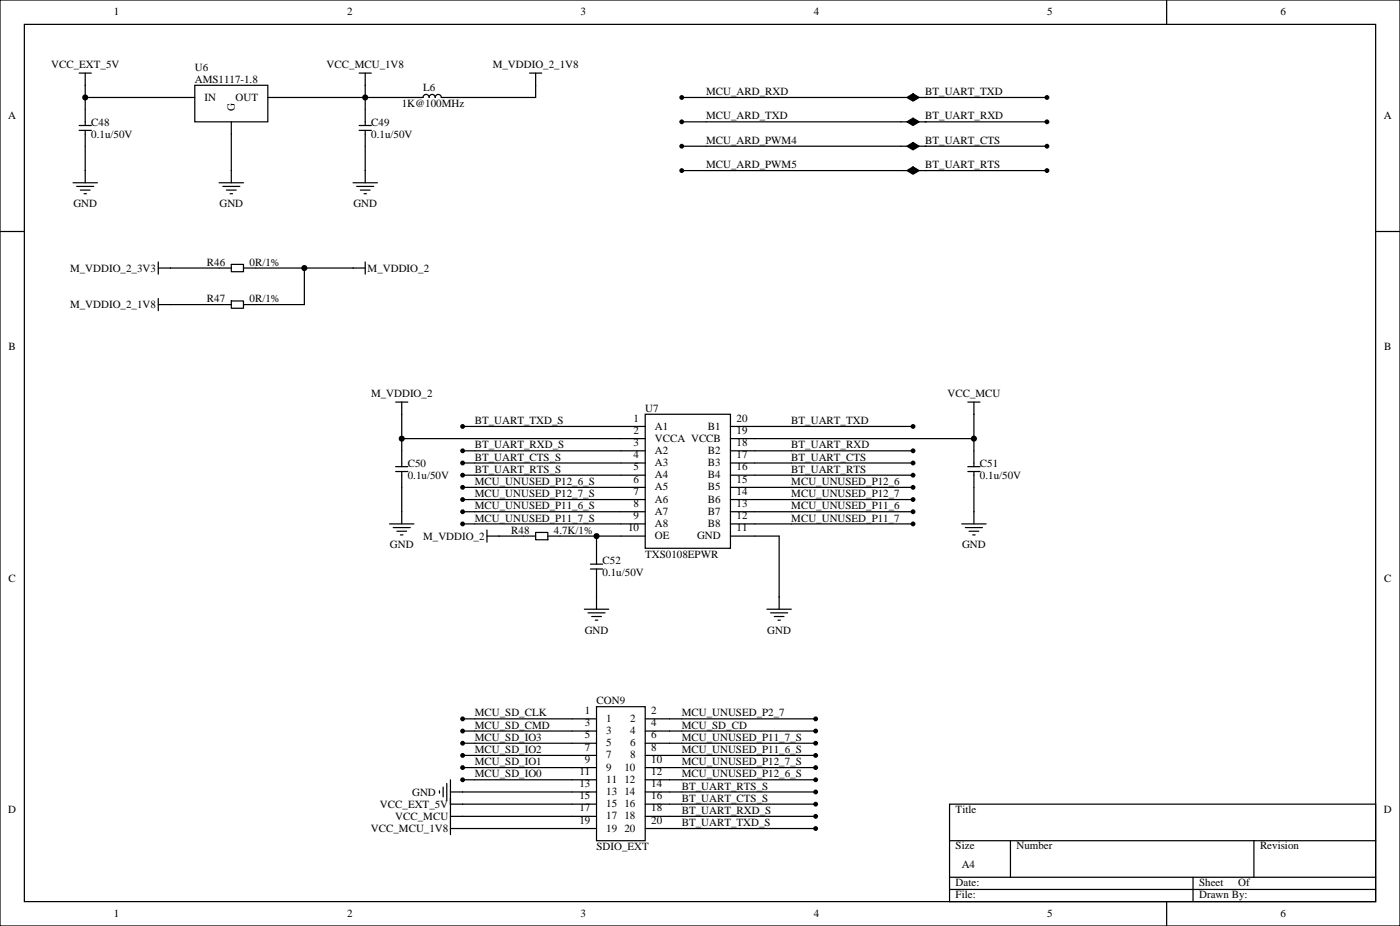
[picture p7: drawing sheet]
<svg xmlns="http://www.w3.org/2000/svg" width="406mm" height="268mm" viewBox="0 0 406 268" stroke-linecap="round" stroke-linejoin="round" font-family="sans-serif">
<g fill="#000">
<circle cx="24.7" cy="28.2" r=".88"/>
<circle cx="105.8" cy="28.2" r=".88"/>
<circle cx="197.6" cy="28.2" r=".71"/>
<circle cx="197.6" cy="35.3" r=".71"/>
<circle cx="268.1" cy="28.2" r=".18"/>
<circle cx="268.1" cy="35.3" r=".18"/>
<circle cx="303.4" cy="28.2" r=".71"/>
<circle cx="303.4" cy="35.3" r=".71"/>
<circle cx="197.6" cy="49.4" r=".71"/>
<circle cx="197.6" cy="42.3" r=".71"/>
<circle cx="268.1" cy="42.3" r=".18"/>
<circle cx="268.1" cy="49.4" r=".18"/>
<circle cx="303.4" cy="42.3" r=".71"/>
<circle cx="303.4" cy="49.4" r=".71"/>
<circle cx="88.2" cy="77.6" r=".88"/>
<circle cx="116.4" cy="127" r=".88"/>
<circle cx="134.1" cy="134.1" r=".71"/>
<circle cx="134.1" cy="137.6" r=".71"/>
<circle cx="134.1" cy="130.5" r=".71"/>
<circle cx="134.1" cy="123.5" r=".71"/>
<circle cx="264.6" cy="130.5" r=".71"/>
<circle cx="264.6" cy="123.5" r=".71"/>
<circle cx="264.6" cy="137.6" r=".71"/>
<circle cx="264.6" cy="134.1" r=".71"/>
<circle cx="282.2" cy="127" r=".88"/>
<circle cx="134.1" cy="141.1" r=".71"/>
<circle cx="134.1" cy="151.7" r=".71"/>
<circle cx="134.1" cy="148.2" r=".71"/>
<circle cx="134.1" cy="144.6" r=".71"/>
<circle cx="172.9" cy="155.2" r=".88"/>
<circle cx="264.6" cy="151.7" r=".71"/>
<circle cx="264.6" cy="144.6" r=".71"/>
<circle cx="264.6" cy="148.2" r=".71"/>
<circle cx="264.6" cy="141.1" r=".71"/>
<circle cx="134.1" cy="211.7" r=".71"/>
<circle cx="134.1" cy="218.7" r=".71"/>
<circle cx="134.1" cy="208.1" r=".71"/>
<circle cx="134.1" cy="215.2" r=".71"/>
<circle cx="236.4" cy="211.7" r=".71"/>
<circle cx="236.4" cy="215.2" r=".71"/>
<circle cx="236.4" cy="218.7" r=".71"/>
<circle cx="236.4" cy="208.1" r=".71"/>
<circle cx="134.1" cy="222.2" r=".71"/>
<circle cx="134.1" cy="225.8" r=".71"/>
<circle cx="236.4" cy="222.2" r=".71"/>
<circle cx="236.4" cy="232.8" r=".71"/>
<circle cx="236.4" cy="225.8" r=".71"/>
<circle cx="236.4" cy="236.4" r=".71"/>
<circle cx="236.4" cy="239.9" r=".71"/>
<circle cx="236.4" cy="229.3" r=".71"/>
</g>
<g fill="none" stroke="#000" stroke-width=".35">
<path d="M0 0h405.7v268.1h-405.7zM7.1 7.1h391.5v254h-391.5zM338.1 0v7.1M22.9 36.3h3.6M22.9 37.7h3.6M22.9 21.2h3.6M24.7 21.2v15.1M24.7 37.7v15.2M24.7 24.7h.1M24.7 28.2h31.7M56.4 24.7h21.2v10.6h-21.2zM67 35.3v17.6"/>
<path d="M104.1 36.3h3.5M104.1 37.7h3.5M104.1 21.2h3.5M105.8 24.7h.1M105.8 21.2v15.1M105.8 37.7v15.2M153.5 21.2h3.5M155.2 21.2v7h-27.3a.88 .88 0 0 0-.9-.9 .88 .88 0 0 0-.9 .9 .88 .88 0 0 0-.9-.9 .88 .88 0 0 0-.8 .9 .88 .88 0 0 0-.9-.9 .88 .88 0 0 0-.9 .9h-45M155.2 24.7h.1M197.6 28.2h65.2M197.6 35.3h65.2M266.3 28.2h37.1"/>
<path d="M266.3 35.3h37.1M21.2 52.9h7M22.2 54h5M23.3 55h2.8M24.3 56.1h.7M24.7 49.4h.1M63.5 52.9h7.1M64.6 54h4.9M65.6 55h2.8M66.7 56.1h.7M67 49.4h.1M102.3 52.9h7.1"/>
<path d="M103.4 54h4.9M104.4 55h2.8M105.5 56.1h.7M105.8 49.4h.1M197.6 49.4h65.2M197.6 42.3h65.2M266.3 49.4h37.1M266.3 42.3h37.1M0 67h7.1M45.9 75.8v3.6M45.9 77.6h21.1M49.4 77.6h.1"/>
<path d="M67 76.6h3.6v2.1h-3.6zM70.6 77.6h35.2M88.2 77.6v10.6h-17.6M102.3 77.6h.1M105.8 75.8v3.6M398.6 67h7.1M45.9 88.2h21.1M45.9 86.4v3.6M49.4 88.2h.1M67 87.1h3.6v2.2h-3.6zM114.7 116.4h3.5M116.4 119.9h.1"/>
<path d="M116.4 116.4v18.7M187 119.9h24.7v38.9h-24.7zM280.5 116.4h3.5M282.2 116.4v18.7M282.2 119.9h.1M114.7 135.1h3.5M114.7 136.5h3.5M116.4 127h70.6M116.4 136.5v15.2M134.1 123.5h52.9M134.1 130.5h52.9M134.1 134.1h52.9"/>
<path d="M134.1 137.6h52.9M211.7 123.5h52.9M211.7 127h70.5M211.7 130.5h52.9M211.7 134.1h52.9M211.7 137.6h52.9M280.5 135.1h3.5M280.5 136.5h3.5M282.2 136.5v15.2M112.9 151.7h7M113.9 152.8h5M115 153.8h2.8"/>
<path d="M116.1 154.9h.7M116.4 148.2h.1M134.1 141.1h52.9M134.1 144.6h52.9M134.1 148.2h52.9M134.1 151.7h52.9M141.1 155.2h14.1M141.1 153.5v3.5M144.6 155.2h.1M155.2 154.2h3.5v2.1h-3.5zM158.7 155.2h28.3M172.9 155.2v8.1"/>
<path d="M211.7 141.1h52.9M211.7 144.6h52.9M211.7 148.2h52.9M211.7 151.7h52.9M211.7 155.2h14.1v21.2M278.7 151.7h7.1M279.8 152.8h4.9M280.8 153.8h2.8M281.9 154.9h.7M282.2 148.2h.1M169.3 176.4h7.1M170.4 177.4h4.9"/>
<path d="M171.1 163.3h3.5M171.1 164.7h3.5M171.4 178.5h2.9M172.5 179.6h.7M172.9 172.9h.1M172.9 164.7v11.7M222.2 176.4h7.1M223.3 177.4h4.9M224.4 178.5h2.8M225.4 179.6h.7M225.8 172.9h.1M134.1 208.1h38.8"/>
<path d="M134.1 211.7h38.8M134.1 215.2h38.8M134.1 218.7h38.8M172.9 204.6h14.1v38.8h-14.1zM187 208.1h49.4M187 211.7h49.4M187 215.2h49.4M187 218.7h49.4M127.4 229v.7M128.4 227.9v2.8M129.5 226.8v5M130.5 229.3h42.4"/>
<path d="M130.5 232.8h42.4M130.5 236.4h42.4M130.5 239.9h42.4M130.5 225.8v15.9M134.1 222.2h38.8M134.1 225.8h38.8M134.1 229.3h.1M134.1 232.8h.1M134.1 236.4h.1M134.1 239.9h.1M187 222.2h49.4M187 225.8h49.4"/>
<path d="M187 229.3h49.4M187 232.8h49.4M187 236.4h49.4M187 239.9h49.4M275.2 232.8h123.4v28.3h-123.4zM275.2 257.5h123.4M275.2 254h123.4M275.2 243.4h123.4M292.8 243.4v10.6M345.7 254v7.1M363.4 243.4v10.6M338.1 261.1v7"/>
</g>
<path d="M262.8 28.2l1.8-1 1.7 1-1.7 1.1zM262.8 35.3l1.8-1.1 1.7 1.1-1.7 1zM262.8 42.3l1.8-1 1.7 1-1.7 1.1zM262.8 49.4l1.8-1.1 1.7 1.1-1.7 1z" fill="#000" stroke="#000" stroke-width=".35"/>
<g font-size="3.2">
<text x="33" y="4.4">1</text>
<text x="100.6" y="4.4">2</text>
<text x="168.2" y="4.4">3</text>
<text x="235.9" y="4.4">4</text>
<text x="303.5" y="4.4">5</text>
<text x="371.1" y="4.4">6</text>
<text x="14.8" y="19.8">VCC_EXT_5V</text>
<text x="56.4" y="20.5">U6</text>
<text x="56.4" y="24">AMS1117-1.8</text>
<text x="94.7" y="19.8">VCC_MCU_1V8</text>
<text x="142.8" y="19.8">M_VDDIO_2_1V8</text>
<text x="59.3" y="29.1">IN</text>
<text x="68.3" y="29.1">OUT</text>
<text x="122.6" y="26.5">L6</text>
<text x="204.6" y="27.5">MCU_ARD_RXD</text>
<text x="268.1" y="27.5">BT_UART_TXD</text>
<text x="2.4" y="34.4">A</text>
<text x="68.1" y="32.3" transform="rotate(-90 68.1 32.3)">G</text>
<text x="116.4" y="31.1">1K@100MHz</text>
<text x="204.6" y="34.6">MCU_ARD_TXD</text>
<text x="268.1" y="34.6">BT_UART_RXD</text>
<text x="401" y="34.4">A</text>
<text x="26.5" y="36.3">C48</text>
<text x="26.5" y="39.9">0.1u/50V</text>
<text x="107.6" y="36.3">C49</text>
<text x="107.6" y="39.9">0.1u/50V</text>
<text x="204.6" y="41.6">MCU_ARD_PWM4</text>
<text x="268.1" y="41.6">BT_UART_CTS</text>
<text x="204.6" y="48.7">MCU_ARD_PWM5</text>
<text x="268.1" y="48.7">BT_UART_RTS</text>
<text x="21.3" y="60">GND</text>
<text x="63.6" y="60">GND</text>
<text x="102.4" y="60">GND</text>
<text x="60" y="76.9">R46</text>
<text x="72.3" y="76.9">0R/1%</text>
<text x="20.3" y="78.7">M_VDDIO_2_3V3</text>
<text x="106.5" y="78.7">M_VDDIO_2</text>
<text x="20.3" y="89.3">M_VDDIO_2_1V8</text>
<text x="60" y="87.5">R47</text>
<text x="72.3" y="87.5">0R/1%</text>
<text x="2.5" y="101.4">B</text>
<text x="401.1" y="101.4">B</text>
<text x="107.5" y="115">M_VDDIO_2</text>
<text x="187" y="119.2">U7</text>
<text x="274.6" y="115">VCC_MCU</text>
<text x="137.6" y="122.8">BT_UART_TXD_S</text>
<text x="183.6" y="122.1">1</text>
<text x="183.6" y="125.6">2</text>
<text x="189.8" y="124.4">A1</text>
<text x="205.2" y="124.4">B1</text>
<text x="213.4" y="125.6">19</text>
<text x="213.4" y="122.1">20</text>
<text x="229.3" y="122.8">BT_UART_TXD</text>
<text x="137.6" y="129.8">BT_UART_RXD_S</text>
<text x="183.6" y="129.1">3</text>
<text x="189.8" y="127.9">VCCA VCCB</text>
<text x="189.8" y="131.4">A2</text>
<text x="205.2" y="131.4">B2</text>
<text x="213.4" y="129.1">18</text>
<text x="229.3" y="129.8">BT_UART_RXD</text>
<text x="118.2" y="135.1">C50</text>
<text x="137.6" y="133.4">BT_UART_CTS_S</text>
<text x="137.6" y="136.9">BT_UART_RTS_S</text>
<text x="183.6" y="132.7">4</text>
<text x="183.6" y="136.2">5</text>
<text x="189.8" y="134.9">A3</text>
<text x="205.2" y="134.9">B3</text>
<text x="213.4" y="136.2">16</text>
<text x="213.4" y="132.7">17</text>
<text x="229.3" y="133.4">BT_UART_CTS</text>
<text x="229.3" y="136.9">BT_UART_RTS</text>
<text x="284" y="135.1">C51</text>
<text x="118.2" y="138.6">0.1u/50V</text>
<text x="137.6" y="140.4">MCU_UNUSED_P12_6_S</text>
<text x="137.6" y="143.9">MCU_UNUSED_P12_7_S</text>
<text x="183.6" y="139.7">6</text>
<text x="183.6" y="143.2">7</text>
<text x="189.8" y="138.5">A4</text>
<text x="189.8" y="142">A5</text>
<text x="205.2" y="142">B5</text>
<text x="205.2" y="138.5">B4</text>
<text x="213.4" y="143.2">14</text>
<text x="213.4" y="139.7">15</text>
<text x="229.3" y="140.4">MCU_UNUSED_P12_6</text>
<text x="229.3" y="143.9">MCU_UNUSED_P12_7</text>
<text x="284" y="138.6">0.1u/50V</text>
<text x="137.6" y="147.5">MCU_UNUSED_P11_6_S</text>
<text x="183.6" y="146.8">8</text>
<text x="189.8" y="145.5">A6</text>
<text x="189.8" y="149.1">A7</text>
<text x="205.2" y="149.1">B7</text>
<text x="205.2" y="145.5">B6</text>
<text x="213.4" y="146.8">13</text>
<text x="229.3" y="147.5">MCU_UNUSED_P11_6</text>
<text x="137.6" y="151">MCU_UNUSED_P11_7_S</text>
<text x="148.2" y="154.5">R48</text>
<text x="160.5" y="154.5">4.7K/1%</text>
<text x="182" y="153.8">10</text>
<text x="183.6" y="150.3">9</text>
<text x="189.8" y="152.6">A8</text>
<text x="205.2" y="152.6">B8</text>
<text x="213.4" y="153.8">11</text>
<text x="213.4" y="150.3">12</text>
<text x="229.3" y="151">MCU_UNUSED_P11_7</text>
<text x="113" y="158.8">GND</text>
<text x="122.6" y="156.3">M_VDDIO_2</text>
<text x="187" y="161.6">TXS0108EPWR</text>
<text x="189.8" y="156.1">OE</text>
<text x="202" y="156.1">GND</text>
<text x="278.8" y="158.8">GND</text>
<text x="174.6" y="163.3">C52</text>
<text x="174.6" y="166.9">0.1u/50V</text>
<text x="2.5" y="168.5">C</text>
<text x="401.1" y="168.5">C</text>
<text x="169.4" y="183.5">GND</text>
<text x="222.3" y="183.5">GND</text>
<text x="172.9" y="203.9">CON9</text>
<text x="137.6" y="207.4">MCU_SD_CLK</text>
<text x="169.5" y="206.7">1</text>
<text x="175.7" y="209">1</text>
<text x="182.6" y="209">2</text>
<text x="188.7" y="206.7">2</text>
<text x="197.6" y="207.4">MCU_UNUSED_P2_7</text>
<text x="137.6" y="214.5">MCU_SD_IO3</text>
<text x="137.6" y="211">MCU_SD_CMD</text>
<text x="169.5" y="210.3">3</text>
<text x="169.5" y="213.8">5</text>
<text x="175.7" y="212.6">3</text>
<text x="182.6" y="212.6">4</text>
<text x="188.7" y="210.3">4</text>
<text x="188.7" y="213.8">6</text>
<text x="197.6" y="211">MCU_SD_CD</text>
<text x="197.6" y="214.5">MCU_UNUSED_P11_7_S</text>
<text x="137.6" y="218">MCU_SD_IO2</text>
<text x="137.6" y="221.6">MCU_SD_IO1</text>
<text x="169.5" y="217.3">7</text>
<text x="169.5" y="220.8">9</text>
<text x="175.7" y="216.1">5</text>
<text x="175.7" y="219.6">7</text>
<text x="182.6" y="216.1">6</text>
<text x="182.6" y="219.6">8</text>
<text x="188.7" y="217.3">8</text>
<text x="188.7" y="220.8">10</text>
<text x="197.6" y="218">MCU_UNUSED_P11_6_S</text>
<text x="197.6" y="221.6">MCU_UNUSED_P12_7_S</text>
<text x="137.6" y="225.1">MCU_SD_IO0</text>
<text x="167.9" y="224.4">11</text>
<text x="167.9" y="227.9">13</text>
<text x="175.7" y="223.1">9</text>
<text x="175.7" y="226.7">11</text>
<text x="181" y="223.1">10</text>
<text x="181" y="226.7">12</text>
<text x="188.7" y="224.4">12</text>
<text x="188.7" y="227.9">14</text>
<text x="197.6" y="225.1">MCU_UNUSED_P12_6_S</text>
<text x="110.1" y="233.9">VCC_EXT_5V</text>
<text x="119.4" y="230.4">GND</text>
<text x="167.9" y="231.4">15</text>
<text x="175.7" y="230.2">13</text>
<text x="175.7" y="233.7">15</text>
<text x="181" y="230.2">14</text>
<text x="181" y="233.7">16</text>
<text x="188.7" y="231.4">16</text>
<text x="197.6" y="228.6">BT_UART_RTS_S</text>
<text x="197.6" y="232.1">BT_UART_CTS_S</text>
<text x="2.4" y="235.5">D</text>
<text x="114.5" y="237.4">VCC_MCU</text>
<text x="167.9" y="235">17</text>
<text x="167.9" y="238.5">19</text>
<text x="175.7" y="237.3">17</text>
<text x="181" y="237.3">18</text>
<text x="188.7" y="235">18</text>
<text x="188.7" y="238.5">20</text>
<text x="197.6" y="235.7">BT_UART_RXD_S</text>
<text x="197.6" y="239.2">BT_UART_TXD_S</text>
<text x="276.9" y="235.3">Title</text>
<text x="401" y="235.5">D</text>
<text x="107.5" y="241">VCC_MCU_1V8</text>
<text x="175.7" y="240.8">19</text>
<text x="181" y="240.8">20</text>
<text x="276.9" y="245.9">Size</text>
<text x="294.6" y="245.9">Number</text>
<text x="365.1" y="245.9">Revision</text>
<text x="172.9" y="246.2">SDIO_EXT</text>
<text x="278.7" y="251.2">A4</text>
<text x="276.9" y="256.5">Date:</text>
<text x="347.5" y="256.5">Sheet</text>
<text x="358.8" y="256.5">Of</text>
<text x="276.9" y="260">File:</text>
<text x="347.5" y="260">Drawn By:</text>
<text x="33" y="265.5">1</text>
<text x="100.6" y="265.5">2</text>
<text x="168.2" y="265.5">3</text>
<text x="235.9" y="265.5">4</text>
<text x="303.5" y="265.5">5</text>
<text x="371.1" y="265.5">6</text>
</g>
</svg>
